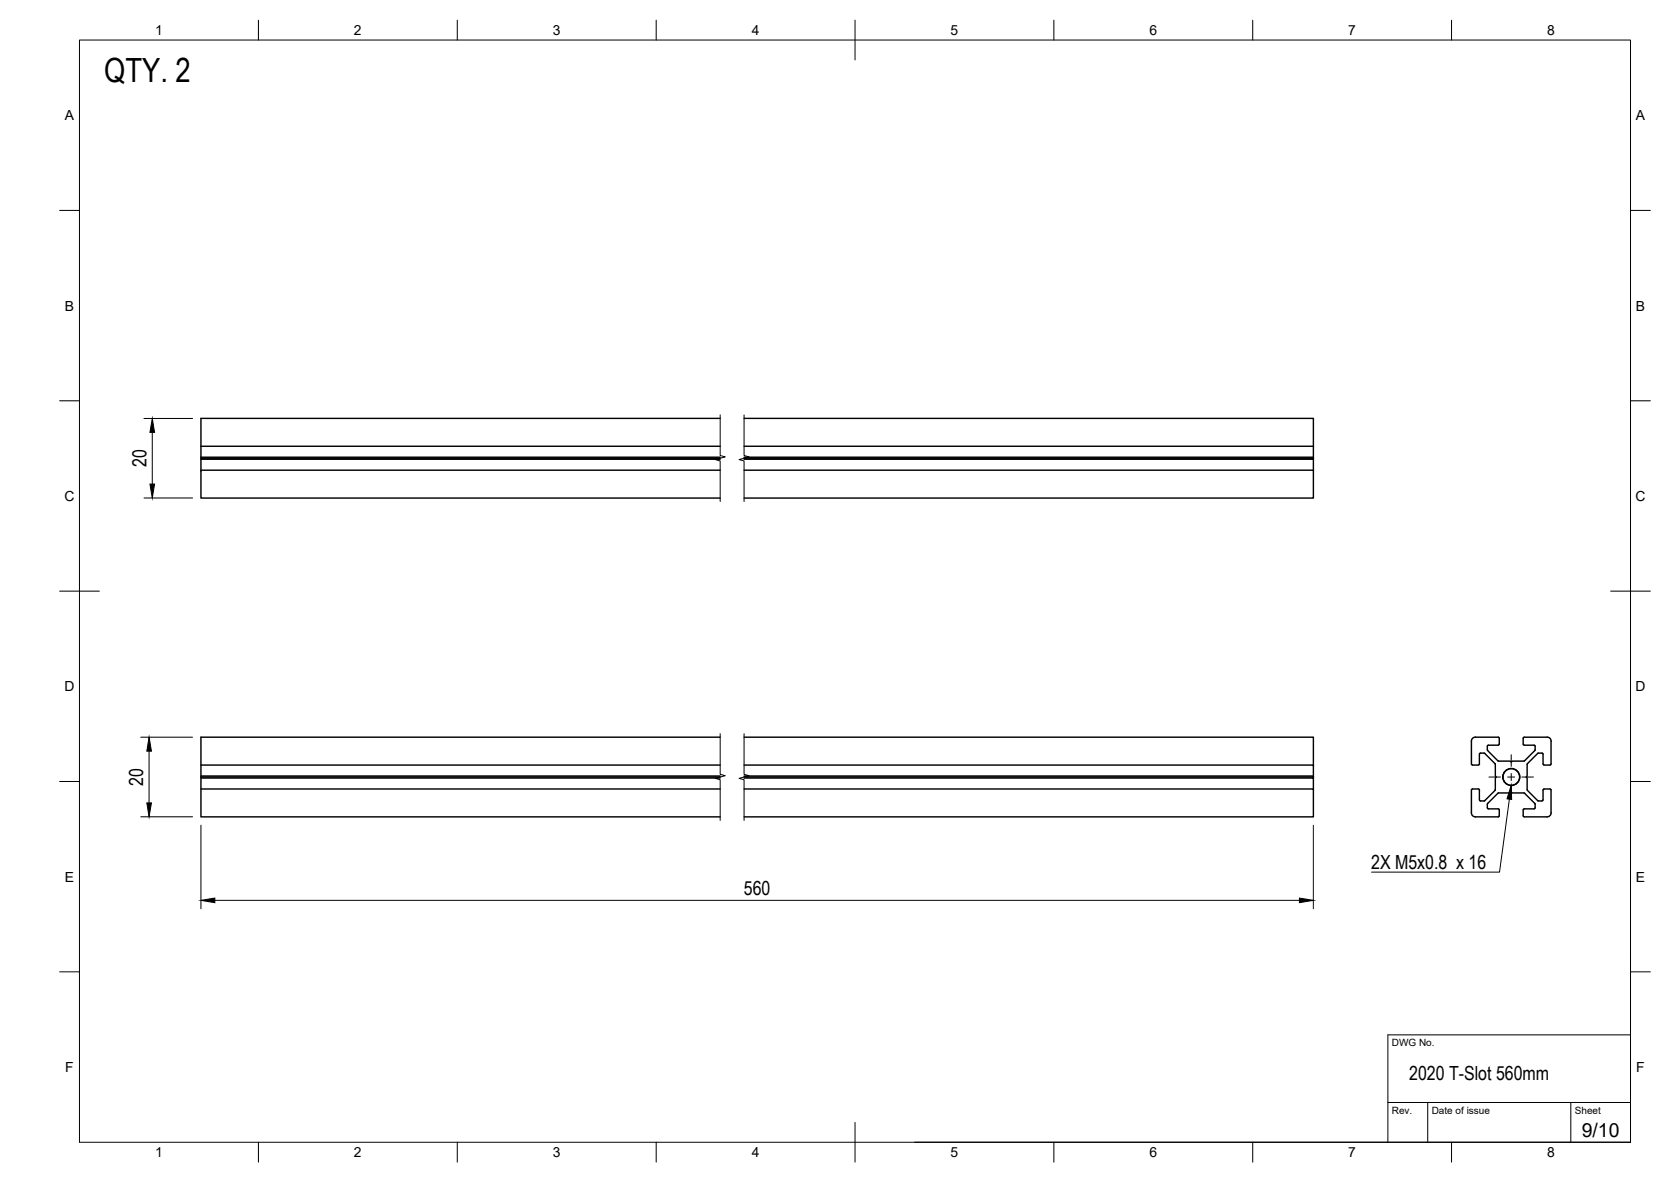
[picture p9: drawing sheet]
<svg xmlns="http://www.w3.org/2000/svg" width="420mm" height="297mm" viewBox="0 0 420 297" stroke-linecap="round" stroke-linejoin="round" font-family="sans-serif">
<!-- layer: Visible -->
<g fill="none" stroke="#000" stroke-width=".36">
<path d="M50.5 118.2h130.6M50.5 115.4h130.6M50.5 115.2h130.6M50.5 114.9h130.6M50.5 112.1h130.6M181.1 105.1h-130.6v20.1h130.6M187.1 118.2h143.1v7h-143.1M187.1 115.4h143.1v2.8M187.1 115.2h143.1v.2M187.1 114.9h143.1v.3M187.1 112.1h143.1v2.8M187.1 105.1h143.1v7"/>
<path d="M50.5 198.3h130.6M50.5 195.5h130.6M50.5 195.3h130.6M50.5 195h130.6M50.5 192.3h130.6M181.1 185.3h-130.6v20h130.6M187.1 198.3h143.1v7h-143.1M187.1 195.5h143.1v2.8M187.1 195.3h143.1v.2M187.1 195h143.1v.3M187.1 192.3h143.1v2.7M187.1 185.3h143.1v7"/>
<path d="M370 192l.2 .2M370.2 192.3h1.5M371 185.3h5.9v1.9l-2.7 .1-.2 .2M371 185.2a1.01 1.01 0 0 0-1 1v5.8M372 192l-.3 .2M373.2 189.3h-1.1l-.1 2.7M373.2 189.3l2.8 2.8M374 187.5v1M374 188.4l2.8 2.8M376 192.1v2.9l.2 .3-.2 .2v3l-2.8 2.8M376.8 191.3h2.9l.3 .2 .2-.2h3M383.3 199.4l2.6 2.5 .1 1.1"/>
<path d="M383.4 199.3h-3.2l-.2-.3-.3 .3h-3l-2.7 2.8M383.4 191.2h-.2M384 192.1v2.9l-.3 .3 .3 .2 .1 3.1 2.5 2.6 1.1 .1 .3-.3v-2.5M385.8 187.3l.2 .2v1l-2.7 2.7M388 192l-.1-2.7h-1.1l-2.8 2.8M388 198.5l.2-.2h1.6l.2 .2v5.8M388 192l.2 .2M388.2 192.3h1.5M389 185.3h-5.9v1.9l2.6 .1M389 185.2a1.01 1.01 0 0 1 1 1M390 192l-.2 .2M390 186.3v5.7"/>
<path d="M371 205.3h5.7M373.2 201.3l-1.1-.1-.2-2.9h-1.8l-.1 6a1.01 1.01 0 0 0 1 1M374 202.1v.9M374 203l.2 .2M374.2 203.3h2.7l.1 1.7M377 205l-.3 .3M383 205l.3 .3M383.2 205.3h5.8M385.7 203.3h-2.6l-.1 1.7M386 203l-.2 .2M390 204.3a1.01 1.01 0 0 1-1 1"/>
<circle cx="380" cy="195.3" r="2.11"/>
<circle cx="380" cy="195.3" r="2.13"/>
</g>
<!-- layer: BORDER -->
<g fill="none" stroke="#000" stroke-width=".25">
<path d="M20 10.1h390v276.9h-390zM65 5.1v5M115 5.1v5M165 5.1v5M215 5.1v10M265 5.1v5M315 5.1v5M365 5.1v5M15 52.9h5M410 52.9h5M15 100.7h5M410 100.7h5"/>
<path d="M15 148.6h10M405 148.6h10M15 196.4h5M410 196.4h5M15 244.2h5M410 244.2h5M65 287v5M115 287v5M165 287v5M215 282.1v9.9M265 287v5M315 287v5"/>
<path d="M365 287v5"/>
</g>
<!-- layer: TITLEBLOCK -->
<path d="M410 240.1v46.9h-180M349 277.1h61M359 277.1v9.9M395 277.1v9.9M410 260.1h-61v26.9" fill="none" stroke="#000" stroke-width=".25"/>
<!-- layer: Break Lines -->
<path d="M181.1 104.3v10.2l1.3 .3-2.6 .7 1.3 .3v10.3M187.1 104.3v10.2l1.2 .3-2.5 .7 1.3 .3v10.3M181.1 184.4v10.2l1.3 .3-2.6 .7 1.3 .3v10.3M187.1 184.4v10.2l1.2 .3-2.5 .7 1.3 .3v10.3" fill="none" stroke="#000" stroke-width=".25"/>
<!-- layer: FD_Dimensions -->
<path d="M36.2 105.2h12.2M38.3 108.7v13M36.2 125.1h12.2M35.4 185.3h13M37.5 188.8v13M35.4 205.3h13M50.5 207.4v21M330.2 207.4v21M54 226.3h272.7" fill="none" stroke="#000" stroke-width=".25"/>
<path d="M38.3 105.2l.6 3.5h-1.2zM37.7 121.7h1.2l-.6 3.4zM37.5 185.3l.6 3.5h-1.2zM36.9 201.8h1.2l-.6 3.5zM50.5 226.3l3.5-.6v1.2zM326.7 225.7l3.5 .6-3.5 .6z" fill="#000" stroke="#000" stroke-width=".25"/>
<!-- layer: Hole Notes -->
<path d="M380 197.4l.1 3.5-1.2-.1z" fill="#000" stroke="#000" stroke-width=".25"/>
<path d="M379.5 200.8l-2.5 18.4h-32.1" fill="none" stroke="#000" stroke-width=".25"/>
<!-- layer: Smart Centers -->
<path d="M374.4 195.3h2.9M379.1 195.3h1.8M380 189.7v2.9M380 194.4v1.8M380 197.9v3M382.7 195.3h2.9" fill="none" stroke="#000" stroke-width=".25"/>
<text font-size="8.4" x="26.2" y="20.5">QTY. 2</text>
<g font-size="4.9">
<text x="36.8" y="117.3" transform="rotate(-90 36.8 117.3)">20</text>
<text x="36" y="197.4" transform="rotate(-90 36 197.4)">20</text>
<text x="344.8" y="218.5">2X M5x0.8 x 16</text>
<text x="187" y="224.8">560</text>
<text x="354.3" y="271.3">2020 T-Slot 560mm</text>
<text x="397.7" y="285.7">9/10</text>
</g>
<g font-size="3.5">
<text x="39" y="8.8">1</text>
<text x="89" y="8.8">2</text>
<text x="139" y="8.8">3</text>
<text x="189" y="8.8">4</text>
<text x="239" y="8.8">5</text>
<text x="289" y="8.8">6</text>
<text x="339" y="8.8">7</text>
<text x="389" y="8.8">8</text>
<text x="16.3" y="30.2">A</text>
<text x="411.3" y="30.2">A</text>
<text x="16.3" y="78">B</text>
<text x="411.3" y="78">B</text>
<text x="16.2" y="125.9">C</text>
<text x="411.2" y="125.9">C</text>
<text x="16.2" y="173.7">D</text>
<text x="411.2" y="173.7">D</text>
<text x="16.3" y="221.6">E</text>
<text x="411.3" y="221.6">E</text>
<text x="16.4" y="269.4">F</text>
<text x="411.4" y="269.4">F</text>
<text x="39" y="290.8">1</text>
<text x="89" y="290.8">2</text>
<text x="139" y="290.8">3</text>
<text x="189" y="290.8">4</text>
<text x="239" y="290.8">5</text>
<text x="289" y="290.8">6</text>
<text x="339" y="290.8">7</text>
<text x="389" y="290.8">8</text>
</g>
<g font-size="2.5">
<text x="350" y="262.9">DWG No.</text>
<text x="350" y="279.9">Rev.</text>
<text x="360" y="279.9">Date of issue</text>
<text x="396" y="279.9">Sheet</text>
</g>
</svg>
